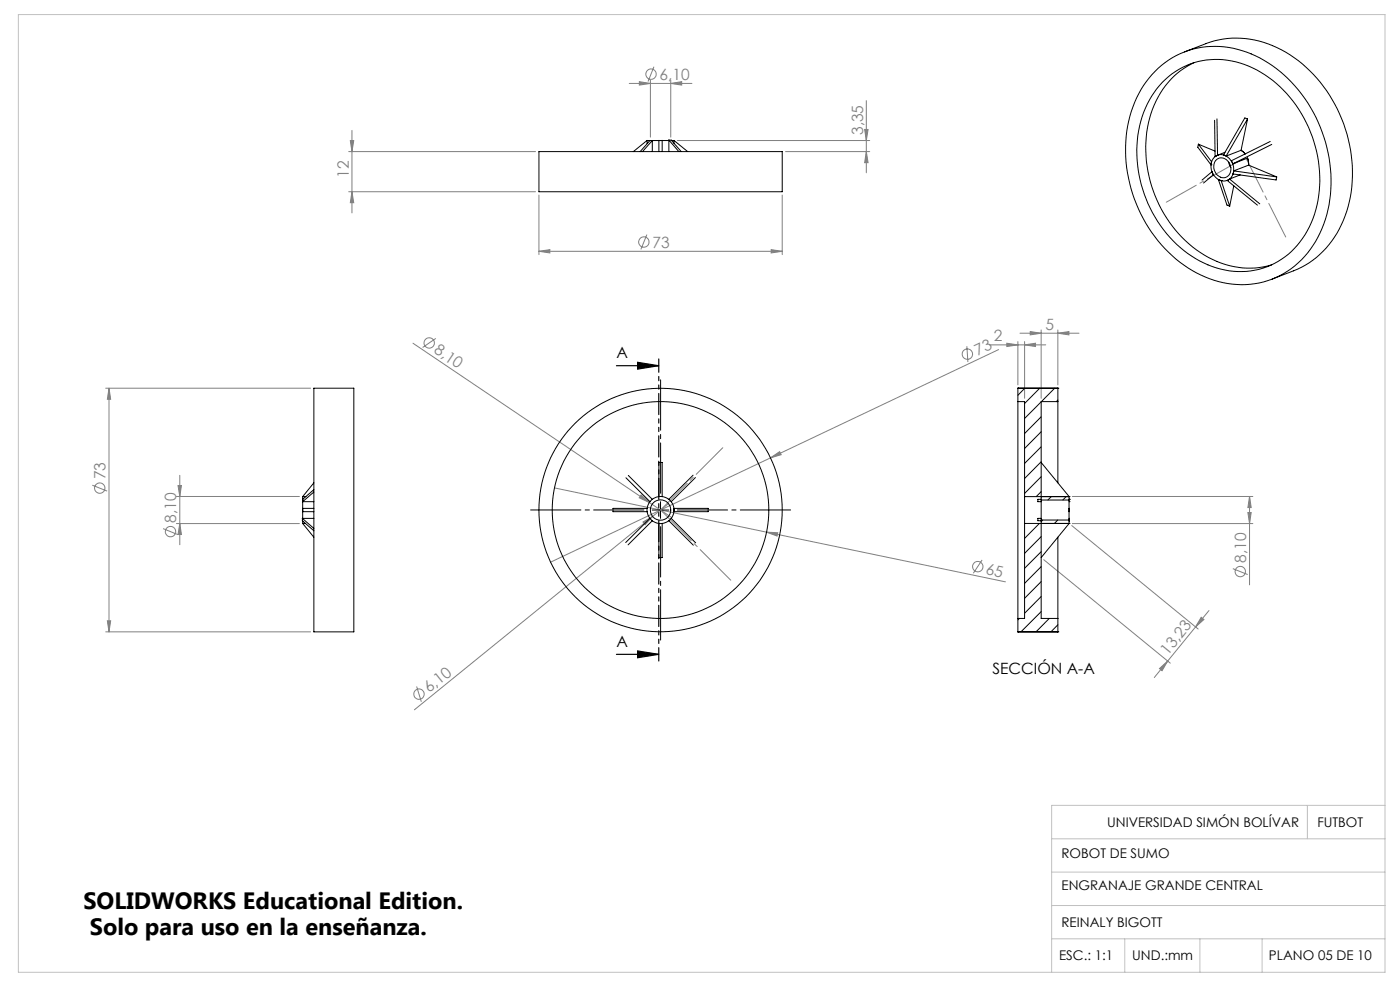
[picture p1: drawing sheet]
<svg xmlns="http://www.w3.org/2000/svg" width="420mm" height="297mm" viewBox="0 0 420 297" stroke-linecap="round" stroke-linejoin="round" font-family="sans-serif">
<g fill="none" stroke="#808080" stroke-width=".3">
<path d="M196.2 20l-1.8 4.4M105.6 39.1v24.7M188.8 25h18.8M191.8 24.5l3.3 .5-3.3 .5zM195.1 24v17.1M201.2 25l3.3-.5v1zM201.2 24v17.1M259.4 38.8h1l-.5 3.3zM259.9 30.2v21.6M104.6 45.4h56.1M104.6 57.5h56.1M105.1 42.2h1l-.5 3.2z"/>
<path d="M105.6 57.5l.5 3.2h-1zM161.7 58.5v17.8M203.2 42.1h57.7M234.7 58.5v17.8M235.7 45.4h25.2M259.9 45.4l.5 3.4h-1zM161.7 75.3l3.3-.5v1zM161.7 75.3h73M194.1 70.3l-1.8 4.5M231.4 74.8l3.3 .5-3.3 .5zM306 99.9h17.7M309.1 99.4l3.2 .5-3.2 .5z"/>
<path d="M312.3 98.9v20.5M317.4 99.9l3.3-.5v1zM317.4 98.9v16.5M31.7 116.3h61.5M32.7 116.3l.5 3.4h-1zM32.7 116.3v73.1M123.9 102.9l77.6 52.2M130.7 101.4l-3.9 2.7M290.1 103.7l.3 4.8M296.8 103.4h16.9M299.6 104.8l-68.5 32.4M302 102.9l3.4 .5-3.4 .5z"/>
<path d="M305.4 102.4v13M307.4 103.4l3.3-.5v1zM307.4 102.4v17M231.1 137.2l2.8-1.8 .5 .9zM231.1 137.2l-65.9 31.3M27.7 145.4l4.4 1.8M48.9 158.4l4.5 1.8M52.9 156.9h36.9M52.9 148.8h36.9M53.4 145.5h1l-.5 3.3zM53.9 156.9l.5 3.3h-1zM53.9 142.4v20.9"/>
<path d="M166.3 146.2l63.7 13.3M192.3 148.3l2.5 2.3-3-1.4zM192.9 156.5l2.9-1.7-2.3 2.5zM195.8 154.8l-71.5 57.9M200.5 151l-4.7 3.8M230 159.5l3.3 .2-.2 1zM230 159.5l71.6 14.9M321.5 157.5l37.9 31M321.7 156.9h54.1M321.7 148.8h54.1M374.4 153.6h1l-.5 3.3zM374.9 148.8l.5 3.3h-1z"/>
<path d="M374.9 148.8v26.5M294.6 167.8l-2.6 4M313.1 167.7l38 31.1M369.9 170.4l4.4 1.8M31.7 189.4h61.5M32.2 186.1h1l-.5 3.3zM360.4 185l.8 .7-2.5 2.2zM362.7 183l-16.4 20.1M125 205.7l1.4 4.6M347.8 200.4l2.5-2.3-1.7 2.9z"/>
<circle cx="195.3" cy="22.2" r="1.56"/>
<circle cx="193.1" cy="72.5" r="1.56"/>
<circle cx="128.8" cy="102.8" r="1.56"/>
<circle cx="290.2" cy="106.1" r="1.55"/>
<circle cx="29.9" cy="146.3" r="1.56"/>
<circle cx="51.1" cy="159.3" r="1.55"/>
<circle cx="293.3" cy="169.8" r="1.56"/>
<circle cx="372.1" cy="171.3" r="1.56"/>
<circle cx="125.7" cy="208" r="1.56"/>
</g>
<path d="M184.9 109.6h12.7M191.3 108.6l6.3 1-6.3 1zM184.9 196.1h12.7M191.3 195.1l6.3 1-6.3 1z" fill="none" stroke="#000" stroke-width=".35"/>
<path d="M197.6 107.6v90.5" fill="none" stroke="#000" stroke-width=".35" stroke-dasharray="6.3 1.3 1.3 1.3 1.3 1.3" stroke-dashoffset="2.4"/>
<path d="M5.5 4.4h410v287h-410zM315.5 251.4h100M392.2 241.4v10M415.5 241.4h-100v50M315.5 271.4h100M315.5 261.4h100M315.5 281.4h100M337.4 281.4v10M360 281.4v10M378.6 281.4v10" fill="none" stroke="#c0c0c0" stroke-width=".3"/>
<path d="M193.2 152.8h-34M198.2 147.8v-34M198.2 157.8v34M203.2 152.8h34" fill="none" stroke="#000" stroke-width=".3" stroke-dasharray="15.2 1.3 1.3 1.3" stroke-dashoffset=".1"/>
<path d="M195.7 152.9h5M198.2 150.4v5" fill="none" stroke="#000" stroke-width=".3"/>
<path d="M198.2 152.8l18.6-18.6" fill="none" stroke="#808080" stroke-width=".3" stroke-dasharray="15.2 1.3 1.3 1.3" stroke-dashoffset="3.9"/>
<path d="M198.2 152.8l21 21.1" fill="none" stroke="#808080" stroke-width=".3" stroke-dasharray="15.2 1.3 1.3 1.3" stroke-dashoffset="2.3"/>
<path d="M373.9 47.5l11.8 23.5" fill="none" stroke="#808080" stroke-width=".3" stroke-dasharray="15.2 1.3 1.3 1.3" stroke-dashoffset="4"/>
<path d="M371.2 48.6l-21.3 12" fill="none" stroke="#808080" stroke-width=".3" stroke-dasharray="15.2 1.3 1.3 1.3" stroke-dashoffset="4.9"/>
<path d="M191.3 108.6l6.3 1-6.3 1zM191.3 195.1l6.3 1-6.3 1z" fill="#000"/>
<g fill="#808080">
<path d="M192.3 148.3l2.5 2.3-3-1.4z"/>
<path d="M231.1 137.2l2.8-1.8 .5 .9z"/>
<path d="M192.9 156.5l2.9-1.7-2.3 2.5z"/>
<path d="M230 159.5l3.3 .2-.2 1z"/>
<path d="M201.2 25l3.3-.5v1zM191.8 24.5l3.3 .5-3.3 .5zM317.4 99.9l3.3-.5v1zM309.1 99.4l3.2 .5-3.2 .5z"/>
<path d="M161.7 75.3l3.3-.5v1zM231.4 74.8l3.3 .5-3.3 .5z"/>
<path d="M307.4 103.4l3.3-.5v1zM302 102.9l3.4 .5-3.4 .5z"/>
<path d="M347.8 200.4l2.5-2.3-1.7 2.9zM360.4 185l.8 .7-2.5 2.2z"/>
<path d="M374.4 153.6h1l-.5 3.3zM374.9 148.8l.5 3.3h-1z"/>
<path d="M32.7 116.3l.5 3.4h-1zM32.2 186.1h1l-.5 3.3zM53.4 145.5h1l-.5 3.3zM53.9 156.9l.5 3.3h-1zM105.1 42.2h1l-.5 3.2zM105.6 57.5l.5 3.2h-1zM259.4 38.8h1l-.5 3.3zM259.9 45.4l.5 3.4h-1z"/>
</g>
<g fill="none" stroke="#000" stroke-width=".3">
<path d="M355.4 15.6l6.4-2.5a27.9 27.9 0 0 1 26.4 4.1 42.6 42.6 0 0 1 15.8 46.1 27.5 27.5 0 0 1-15.9 17.9l-6.5 2.4M358.1 18.8a26.2 26.2 0 0 0-14.2 22.2 37.6 37.6 0 0 0 19.9 36.8 24 24 0 0 0 17.7 1.6M346.5 21.4a25.8 25.8 0 0 1 30.2-4.6 42 42 0 0 1 22.6 36.9 32.2 32.2 0 0 1-11.9 26.8 26.5 26.5 0 0 1-29.7 .6 42.5 42.5 0 0 1-18.3-47.7 29.4 29.4 0 0 1 7.1-12zM348.7 24.7a23.2 23.2 0 0 1 28.4-3.7 37.7 37.7 0 0 1 16.8 44.5 23.2 23.2 0 0 1-25.1 15.7 32.8 32.8 0 0 1-23.7-18.8 35.2 35.2 0 0 1 .4-33.5zM364.4 36.1l.1 10.8M365.1 35.6l.2 10.9M374.3 35.7l-.8-.4-6.5 11.2 .8 .3M374.3 35.7l-2 9.3M374.3 35.7l-6.5 11.1M161.7 45.4h73v12.1h-73zM194.1 42.1h6.6M194.1 43v-.9l-4.1 3.3"/>
<path d="M195.7 42.1h-.7l-2.9 3.3M195.7 42.1l-2.9 3.3M195.7 42.1v3.3M197.7 45.4v-3.3h.9v3.3M200.7 42h.7l3 3.4M200.7 42l3 3.4M200.7 42v3.4M201.5 42.1h.7M202.2 42.9v-.8l4.1 3.3M359.5 43.2l5 2.1M359.5 43.2l-.2 .9 4 5.3M359.5 43.2l4 5.3"/>
<path d="M363.3 49.4h.1M363.5 48.5l-.2 .9M363.5 48.5h.1M363.5 51.5l.5 .9M363.5 51.5l-2.9 2.5M363.6 51.5h-.1M364 52.4l-2.9 2.5M364.1 52.3l-.1 .1M364.3 47.1a3.4 3.4 0 0 1 5.4 1.9 3.5 3.5 0 0 1-2.8 5.3 4.4 4.4 0 0 1-2.6-7.2zM364.5 46.9h.1M364.9 47.9a2.81 2.81 0 0 1 3-.1 2.81 2.81 0 0 1 1.4 2.7 2.42 2.42 0 0 1-1.9 2.8 2.42 2.42 0 0 1-2.8-1.7 3.2 3.2 0 0 1 .3-3.7zM365.2 46.5h.1"/>
<path d="M365.3 46.5l-.8 .4M365.5 53.8l.9 .3M365.5 53.8l2.6 7.7 .8 .3M365.5 53.8h.1M366.4 54.1h.1M366.4 54.1l2.5 7.7M367.5 45.6l-2.2 .9M368.2 54.1h.1M368.2 54.1l9 7.4M368.6 48.6l.7 1.6M368.9 53.7l-.7 .4M368.9 53.7l9 7.4"/>
<path d="M370.1 51.2l-.2 .9 12.9 1.8 .2-.9M370.1 51.2l12.9 1.8M370.1 55.7l-1.2 6.1M372.1 52.4l-3.2 1.3M372.3 45l1.3 1.1zM372.3 45l-4.5 1.8M374.3 47.4l.3 2.1M374.3 47.4l-4.4 1.7M374.6 49.5l8.4 3.5M374.6 49.5l-4.5 1.7M381.1 42.4l-11.7 5.8 .5 .9M381.5 43.3l-11.6 5.8"/>
<path d="M94.2 116.3h12v73.1h-12zM305.4 116.3h.1M305.4 116.3h12M305.4 116.3v4.1M307.4 116.3l-2 2.2M311.9 116.3l-4.5 4.6M316.4 116.3l-4 4.1M317.4 116.3h.1M317.4 119.9l-.5 .5M317.4 116.3v4.1M305.4 120.4v64.9M305.4 120.4h2v28.4"/>
<path d="M312.3 120.4l-4.9 5M312.3 124.9l-4.9 5M312.3 129.4l-4.9 5M312.3 133.9l-4.9 5M312.3 138.4l-4.9 5M312.3 138.6l8.4 10.2h-13.3M317.4 120.4v24.3M317.4 120.4h-5.1v29.5M90.7 155.4v.7l3.5 3M90.7 155.4l3.5 3M90.7 155.4h3.5M90.8 148.8v6.6"/>
<path d="M90.8 156.1v.8M90.8 156.9h.9M90.8 148.8h1M90.8 156.9l3.4 4.1M90.8 150.4h3.4M94.2 152.4h-3.4v.9h3.4M94.2 146.8l-3.4 2.8v.8M94.2 144.7l-3.4 4.1M94.2 147.5l-3.4 2.9M187.8 143.2l7.2 7.2M188.5 142.5l7.2 7.1M194.1 152.4v.9"/>
<path d="M194.1 153.3l.9 2.1M194.1 152.4h-10.2v.9h10.2M195 155.4l.7 .7M195 155.4l-7.3 7.2M195.7 156.1l2 .8M195.7 156.1l-7.3 7.2M197.7 156.9h.9M197.7 148.8h.9M197.7 148.8a4 4 0 0 0-3.6 3.6M197.7 148.8v-10.2h.9v10.2M197.7 156.9v10.2h.9v-10.2M198.6 148.8l2.1 .8"/>
<path d="M200.7 149.6l.7 .8M200.7 156.1l-2.1 .8M200.7 156.1l7.3 7.3M201.4 155.4l-.7 .7M201.4 150.4a4.1 4.1 0 0 1 0 5M201.4 155.4l7.3 7.3M202.2 152.4h10.2v.9h-10.2zM207.9 142.4l-7.2 7.2M208.6 143.1l-7.2 7.3M307.4 148.8v8.1M307.4 156.9h13.3l-8.4 10.2M307.4 156.9v28.4h-2"/>
<path d="M311.8 156.9l-4.4 4.5M312.3 142.9l-4.9 5M312.3 147.4l-1.4 1.4M312.3 149.9v6M312.3 149.6h-.9v.8h.9M312.3 155.4h-.9v.7h.9M312.3 149.9h8.4M312.3 155.9v29.4h5.1M312.3 155.9h8.4M312.8 155.9l-.5 .4M315.4 148.8l-1 1.1M317.3 155.9l-1 1"/>
<path d="M319.9 148.8l-1.1 1.1M320.7 156.9h.1M320.7 148.8h.1M320.7 149.9v6M320.7 152.4v.9M320.7 149.6h.1M320.7 150.4h.1M320.7 155.4l.1 .7M320.7 148.8v1.1M320.7 155.9v1M320.7 156.1h.1M320.8 156.1h-.1"/>
<path d="M312.3 160.8l-4.9 5M312.3 165.3l-4.9 5M312.3 169.8l-4.9 5M312.3 174.3l-4.9 5M312.3 178.8l-4.9 5M317.4 161v24.3M305.4 189.4h.1M305.4 189.4h12M305.4 185.3v4.1M305.8 185.3l-.4 .5M312.3 183.3l-6 6.1M314.8 185.3l-4 4.1"/>
<path d="M317.4 189.4h.1M317.4 187.3l-2.1 2.1M317.4 185.3v4.1"/>
<circle cx="198.1" cy="152.9" r="32.5"/>
<circle cx="198.2" cy="152.9" r="3.1"/>
<circle cx="198.2" cy="152.8" r="36.5"/>
</g>
<g font-size="7.1">
<text x="25" y="272.4">SOLIDWORKS Educational Edition.</text>
<text x="26.9" y="280.1">Solo para uso en la enseñanza.</text>
</g>
<g font-size="4.7" fill="#808080">
<text x="197.9" y="23.9">6,10</text>
<text x="258.9" y="40.5" transform="rotate(-90 258.9 40.5)">3,35</text>
<text x="104.6" y="53.3" transform="rotate(-90 104.6 53.3)">12</text>
<text x="195.7" y="74.2">73</text>
<text x="313.6" y="98.8">5</text>
<text x="130" y="105.6" transform="rotate(34 130 105.6)">8,10</text>
<text x="293.3" y="106.6" transform="rotate(-25 293.3 106.6)">73</text>
<text x="298.1" y="102.3">2</text>
<text x="31.7" y="143.7" transform="rotate(-90 31.7 143.7)">73</text>
<text x="52.9" y="156.7" transform="rotate(-90 52.9 156.7)">8,10</text>
<text x="295.5" y="172" transform="rotate(12 295.5 172)">65</text>
<text x="373.8" y="168.7" transform="rotate(-90 373.8 168.7)">8,10</text>
<text x="350.4" y="196.5" transform="rotate(-51 350.4 196.5)">13,23</text>
<text x="128.8" y="207.7" transform="rotate(-39 128.8 207.7)">6,10</text>
</g>
<g font-size="4.7">
<text x="184.9" y="107.4">A</text>
<text x="184.9" y="194">A</text>
<text x="297.7" y="201.9">SECCIÓN A-A</text>
</g>
<g font-size="4">
<text x="332.1" y="247.9">UNIVERSIDAD SIMÓN BOLÍVAR</text>
<text x="395.2" y="247.9">FUTBOT</text>
<text x="318.5" y="257.3">ROBOT DE SUMO</text>
<text x="318.5" y="266.7">ENGRANAJE GRANDE CENTRAL</text>
<text x="318.5" y="277.9">REINALY BIGOTT</text>
<text x="317.7" y="287.8">ESC.: 1:1</text>
<text x="339.7" y="287.8">UND.:mm</text>
<text x="380.7" y="287.8">PLANO 05 DE 10</text>
</g>
</svg>
